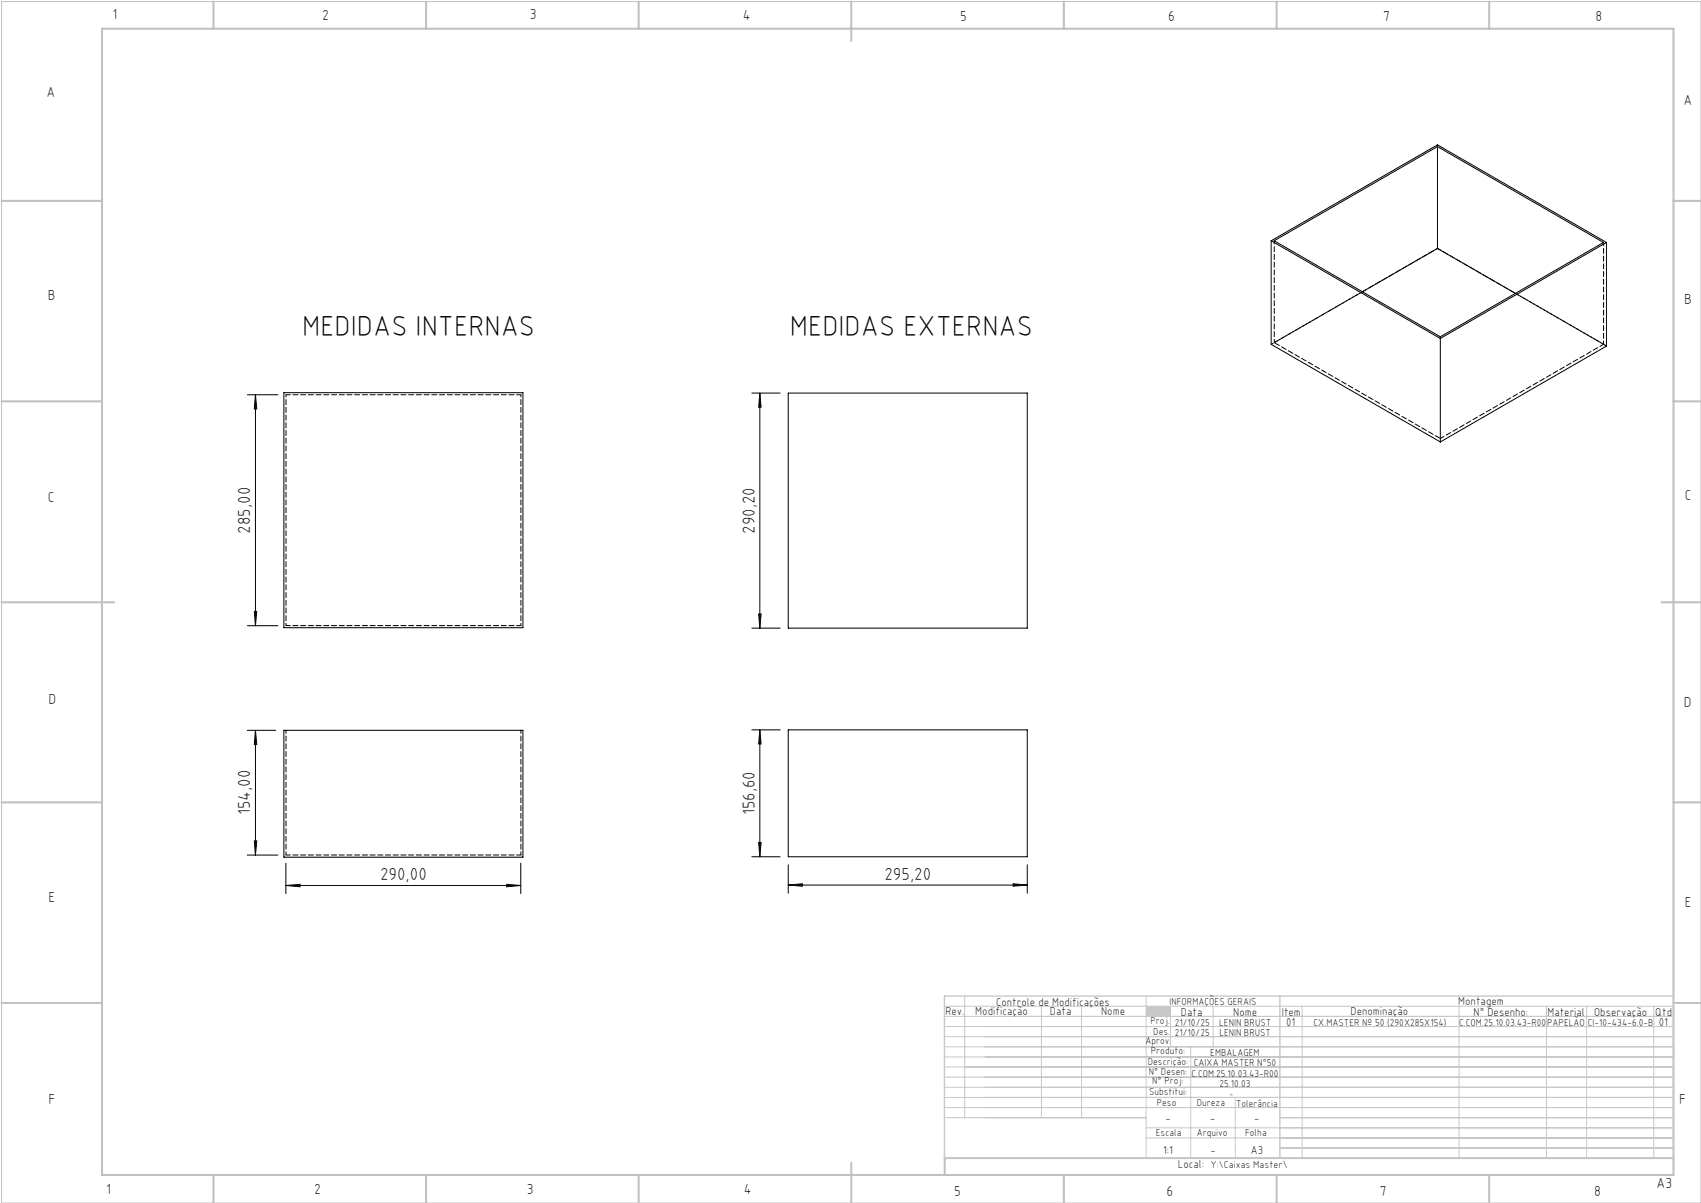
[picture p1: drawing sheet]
<svg xmlns="http://www.w3.org/2000/svg" width="420mm" height="297mm" viewBox="0 0 420 297" stroke-linecap="round" stroke-linejoin="round" font-family="sans-serif">
<path d="M.4 .4h419.6v296.6h-419.6z" fill="none" stroke="#c0c0c0" stroke-width=".25"/>
<g fill="none" stroke="#c0c0c0" stroke-width=".5">
<path d="M25.2 7.1h388v283h-388zM52.7 .4v6.7M105.2 .4v6.7M157.7 .4v6.7M210.2 .4v9.7M262.7 .4v6.7M315.2 .4v6.7M367.7 .4v6.7M.4 49.6h24.8M413.2 49.6h6.8M.4 99.1h24.8M413.2 99.1h6.8"/>
<path d="M.4 148.7h27.8M410.2 148.7h9.8M.4 198.1h24.8M413.2 198.1h6.8M.4 247.6h24.8M413.2 247.6h6.8M52.7 290.1v6.9M105.2 290.1v6.9M157.7 290.1v6.9M210.2 287.1v9.9M262.7 290.1v6.9M315.2 290.1v6.9"/>
<path d="M367.7 290.1v6.9M413.2 285.9h-179.9v4.2"/>
</g>
<g fill="none" stroke="#c3c8d2" stroke-width=".25">
<path d="M233.2 250.9h180M233.2 248.4h180M233.2 253.4h180M233.2 255.9h180M233.2 258.4h180M238.2 245.9v30M257.1 248.4v27.5M267.1 248.4v27.5M283 245.9v40M289 248.4v10M294 258.4v27.5M299.5 248.4v10"/>
<path d="M321.5 248.4v37.5M360.3 248.4v37.5M381.8 248.4v37.5M391.8 248.4v37.5M408.3 248.4v37.5M233.2 260.9h180M233.2 263.4h180M233.2 265.9h180M233.2 268.4h180M233.2 270.9h180M233.2 273.4h180M233.2 275.9h49.8"/>
<path d="M283 278.4h130.2M305 270.9v15M316 275.9h97.2M283 280.9h130.2M316 283.4h97.2"/>
</g>
<path d="M233.2 245.9h180v40h-180zM316 245.9v40" fill="none" stroke="#c3c8d2" stroke-width=".35"/>
<path d="M283 248.4h6v2.5h-6z" fill-rule="evenodd" fill="#c3c8d2"/>
<g fill="none" stroke="#000" stroke-width=".25">
<path d="M354.9 36.2v25.1M313.9 59.4v25.6l41.7 24.1M313.9 59.4l41.7 24.2M313.9 59.4l41-23.6 41.8 24.1M314.6 59.4l40.3-23.2 41 23.7-40.3 23.2zM396.7 59.9l-41.1 23.7M396.7 59.9v25.5l-41.1 23.7M354.9 61.3l19.3 11.1M354.9 61.3l-18.5 10.7M61.1 97.5h7.5M63.1 97.5v57M63.1 97.5l.3 3.5h-.6z"/>
<path d="M70.1 96.9h59v58.1h-59zM185.6 97h7M187.6 97v58.1M187.6 97l.3 3.5h-.6zM194.6 97h59v58.1h-59zM355.6 83.6v25.5M61.1 154.5h7.5M62.8 151h.6l-.3 3.5zM185.6 155.1h7M187.3 151.6h.6l-.3 3.5zM61.1 180.3h7M63.1 180.3v30.8"/>
<path d="M63.1 180.3l.3 3.5h-.6zM70.1 180.3h59v31.3h-59zM185.6 180.2h7M187.6 180.2v31.3M187.6 180.2l.3 3.5h-.6zM194.6 180.2h59v31.3h-59zM61.1 211.1h7.5M62.8 207.6h.6l-.3 3.5zM70.6 218.6l3.5-.3v.6zM70.6 213.1v7.5M70.6 218.6h58M125.1 218.3l3.5 .3-3.5 .3z"/>
<path d="M128.6 213.1v7.5M185.6 211.5h7M187.3 208h.6l-.3 3.5zM194.6 218.5l3.5-.3v.6zM194.6 213.5v7M194.6 218.5h59M250.2 218.2l3.4 .3-3.4 .3zM253.6 213.5v7"/>
</g>
<g fill="#000">
<path d="M62.8 151h.6l-.3 3.5zM63.1 97.5l.3 3.5h-.6zM187.3 151.6h.6l-.3 3.5zM187.6 97l.3 3.5h-.6z"/>
<path d="M63.1 180.3l.3 3.5h-.6zM62.8 207.6h.6l-.3 3.5zM187.6 180.2l.3 3.5h-.6zM187.3 208h.6l-.3 3.5z"/>
<path d="M70.6 218.6l3.5-.3v.6zM125.1 218.3l3.5 .3-3.5 .3zM194.6 218.5l3.5-.3v.6zM250.2 218.2l3.4 .3-3.4 .3z"/>
</g>
<path d="M70.6 180.3v30.8M128.6 180.3v30.8" fill="none" stroke="#000" stroke-width=".25" stroke-dasharray="1.3 .6" stroke-dashoffset=".5"/>
<path d="M70.6 97.4h58M355.6 108.3l40.4-23.3M128.6 154.4h-58M70.6 211.1h58" fill="none" stroke="#000" stroke-width=".25" stroke-dasharray="1.3 .6" stroke-dashoffset=".2"/>
<path d="M128.6 97.4v57M70.6 154.4v-57" fill="none" stroke="#000" stroke-width=".25" stroke-dasharray="1.3 .6" stroke-dashoffset=".7"/>
<path d="M354.9 35.7v.5M354.9 61.3h.1M355.6 83.1v.4" fill="none" stroke="#000" stroke-width=".25" stroke-dasharray="1.3 .6"/>
<path d="M314.6 59.4v25.2M396 59.8v25.2M336.4 72l-21.8 12.6M396 85l-21.8-12.6" fill="none" stroke="#000" stroke-width=".25" stroke-dasharray="1.3 .6" stroke-dashoffset=".4"/>
<path d="M314.6 84.6l41 23.7" fill="none" stroke="#000" stroke-width=".25" stroke-dasharray="1.3 .6" stroke-dashoffset="-.2"/>
<path d="M396.7 85.4l-41.8-24.1" fill="none" stroke="#000" stroke-width=".25" stroke-dasharray="1.3 .6" stroke-dashoffset=".3"/>
<path d="M354.9 61.3l-41 23.7" fill="none" stroke="#000" stroke-width=".25" stroke-dasharray="1.3 .6" stroke-dashoffset=".8"/>
<g font-size="7.1">
<text x="74.6" y="82.9">MEDIDAS INTERNAS</text>
<text x="195" y="82.9">MEDIDAS EXTERNAS</text>
</g>
<g font-size="4.3">
<text x="61.8" y="131.7" transform="rotate(-90 61.8 131.7)">285,00</text>
<text x="186.4" y="131.8" transform="rotate(-90 186.4 131.8)">290,20</text>
<text x="61.8" y="201.3" transform="rotate(-90 61.8 201.3)">154,00</text>
<text x="186.4" y="201.3" transform="rotate(-90 186.4 201.3)">156,60</text>
<text x="93.8" y="217.3">290,00</text>
<text x="218.4" y="217.2">295,20</text>
</g>
<g font-size="3.6">
<text x="27.8" y="4.8">1</text>
<text x="79.5" y="4.9">2</text>
<text x="130.8" y="4.8">3</text>
<text x="183.4" y="4.9">4</text>
<text x="237.1" y="5.1">5</text>
<text x="288.4" y="5.2">6</text>
<text x="341.5" y="5.1">7</text>
<text x="394" y="5.2">8</text>
<text x="11.5" y="24">A</text>
<text x="415.7" y="25.8">A</text>
<text x="11.8" y="74.1">B</text>
<text x="415.8" y="75.1">B</text>
<text x="11.8" y="124">C</text>
<text x="416" y="123.5">C</text>
<text x="12" y="173.7">D</text>
<text x="415.8" y="174.7">D</text>
<text x="12" y="222.6">E</text>
<text x="416" y="223.9">E</text>
<text x="12" y="272.6">F</text>
<text x="414.6" y="272.6">F</text>
<text x="409" y="293.3">A3</text>
<text x="26.2" y="294.8">1</text>
<text x="77.6" y="294.8">2</text>
<text x="130.1" y="294.8">3</text>
<text x="183.7" y="294.7">4</text>
<text x="235.6" y="295.2">5</text>
<text x="288" y="295.2">6</text>
<text x="340.7" y="295.2">7</text>
<text x="393.6" y="295.2">8</text>
</g>
<g font-size="2.9">
<text x="240.8" y="250.6">Modificação</text>
<text x="259.2" y="250.6">Data</text>
<text x="271.9" y="250.6">Nome</text>
<text x="290.9" y="288.4">Local:</text>
</g>
<g font-size="2.8">
<text x="233.4" y="250.6">Rev.</text>
<text x="246" y="248.4">Controle de Modificações</text>
<text x="291.6" y="250.8">Data</text>
<text x="304.5" y="250.8">Nome</text>
<text x="316.5" y="250.9">Item</text>
<text x="333.5" y="250.5">Denominação</text>
<text x="360.1" y="248.2">Montagem</text>
<text x="363.9" y="250.8">N° Desenho:</text>
<text x="382.1" y="250.8">Material</text>
<text x="393.6" y="250.8">Observação</text>
<text x="408.7" y="250.9">Qtd</text>
<text x="317.6" y="253.3">01</text>
<text x="409.6" y="253.3">01</text>
<text x="287.7" y="276.9">-</text>
<text x="298.8" y="276.9">-</text>
<text x="309.7" y="276.9">-</text>
<text x="287.2" y="284.8">1:1</text>
<text x="298.9" y="284.8">-</text>
<text x="308.8" y="284.8">A3</text>
</g>
<g font-size="2.5">
<text x="288.7" y="248.2">INFORMAÇÕES GERAIS</text>
<text x="282.8" y="257.8">Aprov.</text>
<text x="284.1" y="252.9">Proj.</text>
<text x="284.8" y="255.4">Des.</text>
<text x="290.1" y="255.8">21/10/25</text>
<text x="290.1" y="253.3">21/10/25</text>
<text x="301" y="253.3">LENIN BRUST</text>
<text x="301.1" y="255.8">LENIN BRUST</text>
<text x="324.3" y="253.3">CX.MASTER Nº 50 (290X285X154)</text>
<text x="360.3" y="253.3">C.COM.25.10.03.43-R00</text>
<text x="382" y="253.3">PAPELÃO</text>
<text x="392" y="253.3">CI-10-434-6.0-B</text>
<text x="283.4" y="262.9">Descrição:</text>
<text x="284.2" y="260.3">Produto:</text>
<text x="294.7" y="263.3">CAIXA MASTER N°50</text>
<text x="298.8" y="260.7">EMBALAGEM</text>
<text x="283.7" y="265.4">N° Desen:</text>
<text x="284.5" y="267.7">N° Proj:</text>
<text x="294.2" y="265.9">C.COM.25.10.03.43-R00</text>
<text x="301.1" y="268.3">25.10.03</text>
<text x="283.7" y="270.4">Substitui:</text>
<text x="285.6" y="273">Peso</text>
<text x="295.5" y="273">Dureza</text>
<text x="305.2" y="273.3">Tolerância</text>
<text x="285.4" y="280.4">Escala</text>
<text x="295.5" y="280.4">Arquivo</text>
<text x="307.5" y="280.4">Folha</text>
<text x="298.9" y="288.4">Y:\Caixas Master\</text>
</g>
<text font-size="2.1" x="303.5" y="270.9">-</text>
</svg>
